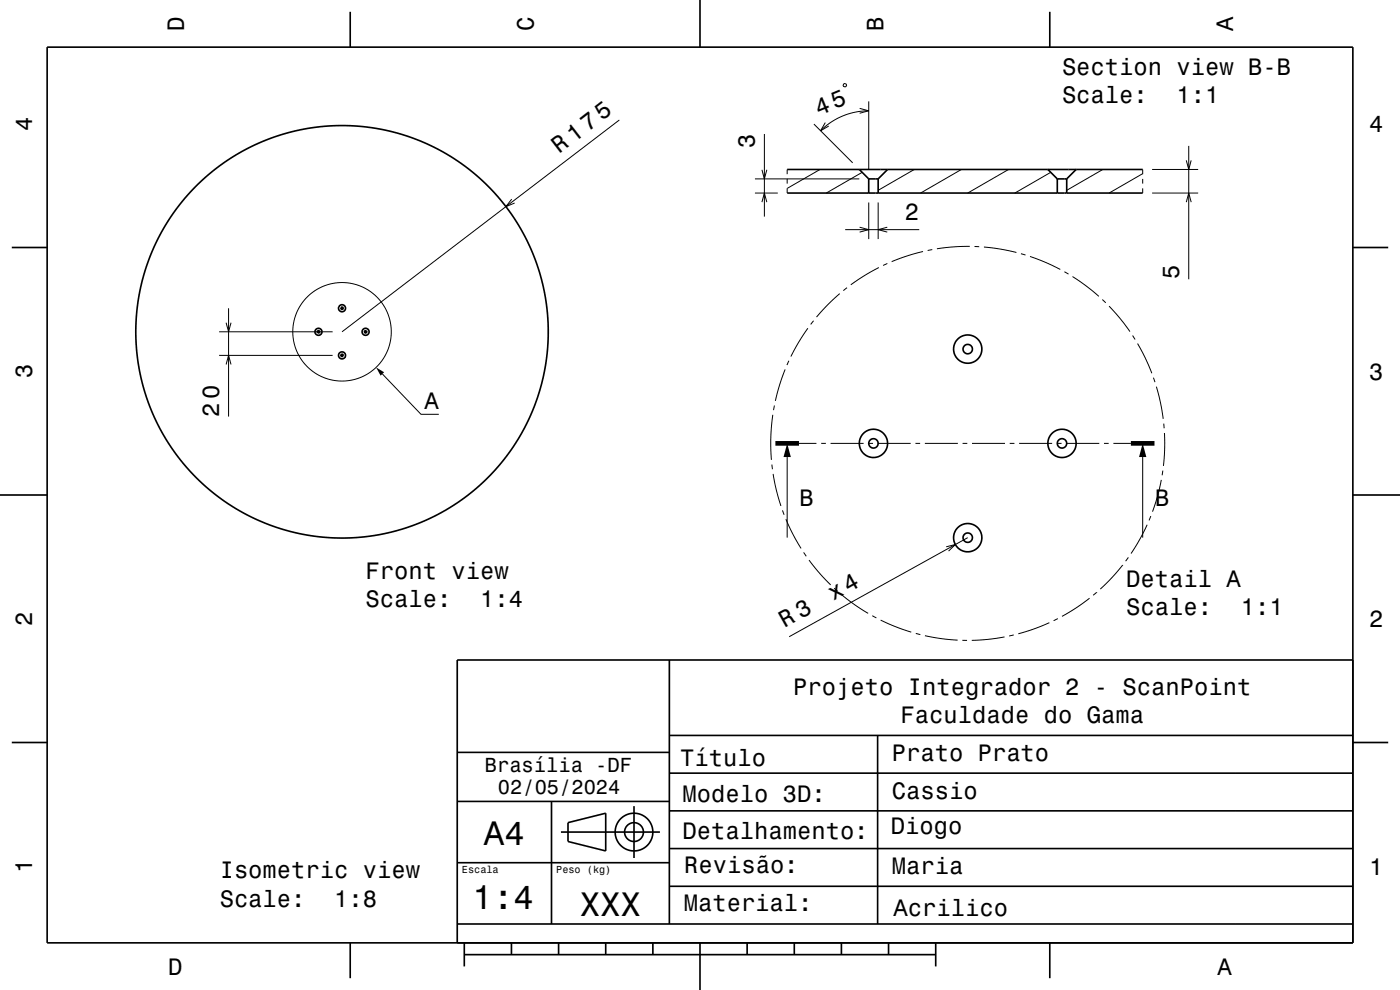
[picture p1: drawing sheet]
<svg xmlns="http://www.w3.org/2000/svg" width="297mm" height="210mm" viewBox="0 0 297 210" stroke-linecap="round" stroke-linejoin="round" font-family="sans-serif">
<g fill="none" stroke="#000" stroke-width=".21">
<path d="M179 17.8l.2-.1 .3 .1v.6l-.6-.1zM131.4 25.5l-58.8 44.9M160.2 37.9h22.1M161.6 36l.6 1.9 .5-1.9M162.2 28.4v17.5M167 35.9v1M167 37.9v1.1M167 39.9v1.1M172.7 26.3l8.2 8.2M174 35.9l-7 4.1M175.1 26l-1 1.7 1.7-1M182.4 23l1.9 .5-1.9 .5"/>
<path d="M182.9 36.6l-7.6 4.4M184.3 23.5l-3 .3-2.6 .8-2.4 1.3-2.2 1.8M184.3 21.5v14.4M194 35.9l-7.7 4.5M204 35.9l-8.7 5.1M214 35.9l-8.7 5.1M222.9 36.6l-7.6 4.4M234 35.9l-7.7 4.5M242.4 36.8l-7.1 4.2M242.4 35.9v1M242.4 37.9v1.1M242.4 39.9v1.1"/>
<path d="M244.4 35.9h9.8M251.7 34l.5 1.9 .5-1.9M252.2 30.9v28.3M108.5 42.2l-1.2 1.6 1.9-.7M160.2 41h4.8M161.6 42.9l.6-1.9 .5 1.9M179.3 48.7h15.7M182.4 48.2l1.9 .5-1.9 .5M184.3 43v7.7M186.3 43v7.7M186.4 56.8l-2.8 1.5-3.1 2.1M188.2 48.2l-1.9 .5 1.9 .5"/>
<path d="M188.2 55.9l-.9 .4M195.8 53.4l-3.1 .8-3.5 1.3M197.8 52.9l-1 .2M205.7 52.3l-3.7 .1-3.2 .4M206.7 52.3h1M208.7 52.4l3.3 .4 3.6 .8M216.6 53.8l1 .3M218.5 54.4l3 1.1 3.4 1.7M225.8 57.6l.9 .5M227.5 58.7l2.9 1.9 2.7 2.3M244.4 41h9.8M251.7 42.9l.5-1.9 .5 1.9"/>
<path d="M46.5 75.4h24.1M46.5 70.4h24.1M48 77.3l.5-1.9 .5 1.9M48 68.5l.5 1.9 .5-1.9M48.5 65.4v23M81.1 79.3l8.2 8.6h3.8M166.6 78.4l-1.2 3.3-.9 3.3M167.4 76.5l-.5 .9M171.4 69.6l-1.9 2.9-1.7 3.1M172.6 68l-.6 .8M178.1 62.3l-2.5 2.4-2.4 2.6M179.7 61l-.8 .6"/>
<path d="M233.9 63.5l.7 .7M235.3 64.9l2.2 2.5 2.2 2.9M240.3 71.2l.5 .8M241.3 72.9l1.6 2.8 1.5 3.5M163.7 98.5l.2 1M163.9 88l-.4 4.5 .2 5M164.3 86l-.2 1M167 97v17.1M169.5 94.1h3.7M174.2 94.1h1M176.2 94.1h7M184.2 94.1h1"/>
<path d="M186.2 94.1h7M194.2 94.1h1M196.2 94.1h7M204.2 94.1h1M206.2 94.1h7M214.2 94.1h1M216.2 94.1h7M224.2 94.1h1M226.2 94.1h7M234.2 94.1h1M236.2 94.1h3.7M242.4 97v17.1"/>
<path d="M244.7 80.1l.3 1M245.3 82l.8 3.2 .7 3.7M246.7 99.8l-.2 1M246.9 89.9l.1 .9M247 91.8l.1 3.8-.3 3.2M164 100.5l.7 3.5 1 3.3M166 108.3l.3 .9M166.7 110.1l1.4 3 1.8 3.2M170.5 117.2l.5 .8M171.6 118.8l2.4 2.9 2.2 2.4M200.7 116l2-.5-1.5 1.4M205.3 114.1l-37.9 21"/>
<path d="M238.2 119.8l-2.3 2.7-2.5 2.5M239.4 118.2l-.6 .8M243.4 111.3l-1.6 3.1-1.9 3M244.1 109.5l-.3 .9M246.4 101.8l-.8 3.4-1.1 3.3M177 124.8l.7 .6M178.5 126.1l2.9 2.3 2.8 1.7M185 130.6l.9 .5M186.8 131.5l3.4 1.5 3.1 1.1M194.3 134.4l.9 .2M196.2 134.8l3.5 .7 3.5 .3M204.1 135.8h1.1"/>
<path d="M213.1 135.1l-3.5 .5-3.5 .2M215.1 134.7l-1 .2M222.6 132.1l-3.5 1.4-3.1 .9M224.4 131.2l-.9 .5M231.1 126.9l-2.8 2-3 1.8M232.7 125.6l-.8 .7"/>
<circle cx="72.6" cy="70.4" r="10.4"/>
</g>
<g fill="none" stroke="#000" stroke-width=".35">
<path d="M10 10h277v190h-277zM74.3 2.5v7.5M148.5 0v10M222.7 2.5v7.5M167 35.9h75.4M182.3 35.9l2 2M184.3 37.9v3.1M184.3 37.9h2M186.3 37.9v3.1M188.3 35.9l-2 2M222.3 35.9l2 2M224.3 37.9h2"/>
<path d="M224.3 37.9v3.1M226.3 37.9v3.1M228.3 35.9l-2 2M2.5 52.5h7.5M167 41h75.4M287 52.5h7.5M67.3 70.2h.4l.1 .2-.4 .2zM72.3 65.3l.4-.1v.4l-.4-.1zM72.4 75.2l.2-.1 .2 .4-.4 .1zM77.5 70.2l.3 .1-.2 .3-.3-.3zM0 105h10M287 105h10"/>
<path d="M142 140v56M287 140h-190v60M2.5 157.5h7.5M97.1 159.6h45M142 156h145M186.2 156v40M287 157.5h7.5M97 170h45M117 170v26M119 176.5h21M120.5 174.5l8-2v8l-8-2zM134.5 171v11"/>
<path d="M142 172h145M142 164h145M97 196h190M97 183h45M142 188h145M142 180h145M74.3 200v7.5M98.5 202.5h100M98.5 200v5M108.5 200v2.5M118.5 200v2.5M128.5 200v2.5"/>
<path d="M138.5 200v2.5M148.5 200v10M158.5 200v2.5M168.5 200v2.5M178.5 200v2.5M188.5 200v2.5M198.5 200v5M222.7 200v7.5"/>
<circle cx="67.6" cy="70.4" r=".75"/>
<circle cx="72.6" cy="75.4" r=".75"/>
<circle cx="72.6" cy="65.4" r=".75"/>
<circle cx="72.6" cy="70.4" r="43.8"/>
<circle cx="77.6" cy="70.4" r=".75"/>
<circle cx="205.3" cy="74.1" r="1"/>
<circle cx="205.3" cy="74.1" r="3"/>
<circle cx="185.3" cy="94.1" r="3"/>
<circle cx="185.3" cy="94.1" r="1"/>
<circle cx="225.3" cy="94.1" r="1"/>
<circle cx="225.3" cy="94.1" r="3"/>
<circle cx="205.3" cy="114.1" r="1"/>
<circle cx="205.3" cy="114.1" r="3"/>
<circle cx="134.5" cy="176.5" r="2"/>
<circle cx="134.5" cy="176.5" r="4"/>
</g>
<path d="M164.5 94.1h5M239.9 94.1h5" fill="none" stroke="#000" stroke-width="1" stroke-linecap="butt"/>
<g fill="#000">
<path d="M79.8 77.9l1.7 1.1-.8 .7z" fill-rule="evenodd"/>
<path d="M167 94.1l.8 2.9h-1.6z" fill-rule="evenodd"/>
<path d="M242.4 94.1l.8 2.9h-1.6z" fill-rule="evenodd"/>
</g>
<g font-size="7.2">
<text x="102.7" y="179.3">A4</text>
<text x="100.3" y="192.9">1:4</text>
<text x="123" y="194.3">XXX</text>
</g>
<g font-size="5">
<text x="39" y="6.5" transform="rotate(-90 39 6.5)">D</text>
<text x="113.2" y="6.5" transform="rotate(-90 113.2 6.5)">C</text>
<text x="187.4" y="6.5" transform="rotate(-90 187.4 6.5)">B</text>
<text x="261.6" y="6.5" transform="rotate(-90 261.6 6.5)">A</text>
<text x="225.3" y="15.8">Section view B-B</text>
<text x="225.3" y="21.9">Scale:</text>
<text x="249.6" y="21.9">1:1</text>
<text x="6.8" y="27.8" transform="rotate(-90 6.8 27.8)">4</text>
<text x="173.7" y="24.5" transform="rotate(-22 173.7 24.5)">45</text>
<text x="290.5" y="28.1">4</text>
<text x="118.6" y="32.7" transform="rotate(-38 118.6 32.7)">R 175</text>
<text x="160.2" y="31.5" transform="rotate(-90 160.2 31.5)">3</text>
<text x="192" y="46.7">2</text>
<text x="250.2" y="59.2" transform="rotate(-90 250.2 59.2)">5</text>
<text x="6.8" y="80.3" transform="rotate(-90 6.8 80.3)">3</text>
<text x="290.5" y="80.6">3</text>
<text x="46.5" y="88.4" transform="rotate(-90 46.5 88.4)">20</text>
<text x="90.1" y="86.7">A</text>
<text x="169.6" y="107.4">B</text>
<text x="245" y="107.4">B</text>
<text x="77.6" y="122.7">Front view</text>
<text x="238.9" y="124.5">Detail A</text>
<text x="77.6" y="128.8">Scale:</text>
<text x="101.8" y="128.8">1:4</text>
<text x="176.8" y="127.6" transform="rotate(-29 176.8 127.6)">x4</text>
<text x="238.9" y="130.5">Scale:</text>
<text x="263.2" y="130.5">1:1</text>
<text x="6.8" y="132.8" transform="rotate(-90 6.8 132.8)">2</text>
<text x="166.4" y="133.3" transform="rotate(-29 166.4 133.3)">R 3</text>
<text x="290.5" y="133.1">2</text>
<text x="168.3" y="147.3">Projeto Integrador 2 - ScanPoint</text>
<text x="191.1" y="153.4">Faculdade do Gama</text>
<text x="189.2" y="161.4">Prato Prato</text>
<text x="144.3" y="162.6">Título</text>
<text x="144.8" y="170">Modelo 3D:</text>
<text x="189.2" y="169.4">Cassio</text>
<text x="144.8" y="178">Detalhamento:</text>
<text x="189" y="176.8">Diogo</text>
<text x="6.8" y="185.3" transform="rotate(-90 6.8 185.3)">1</text>
<text x="145.1" y="185.2">Revisão:</text>
<text x="189.2" y="185.4">Maria</text>
<text x="290.5" y="185.6">1</text>
<text x="46.6" y="186.3">Isometric view</text>
<text x="46.6" y="192.4">Scale:</text>
<text x="70.9" y="192.4">1:8</text>
<text x="145.1" y="193.2">Material:</text>
<text x="189.6" y="194.2">Acrilico</text>
<text x="35.7" y="206.8">D</text>
<text x="258.3" y="206.8">A</text>
</g>
<g font-size="4.3">
<text x="102.9" y="163.8">Brasília -DF</text>
<text x="105.6" y="168.4">02/05/2024</text>
</g>
<g font-size="2.2">
<text x="98" y="185.1">Escala</text>
<text x="118" y="185.1">Peso (kg)</text>
</g>
</svg>
